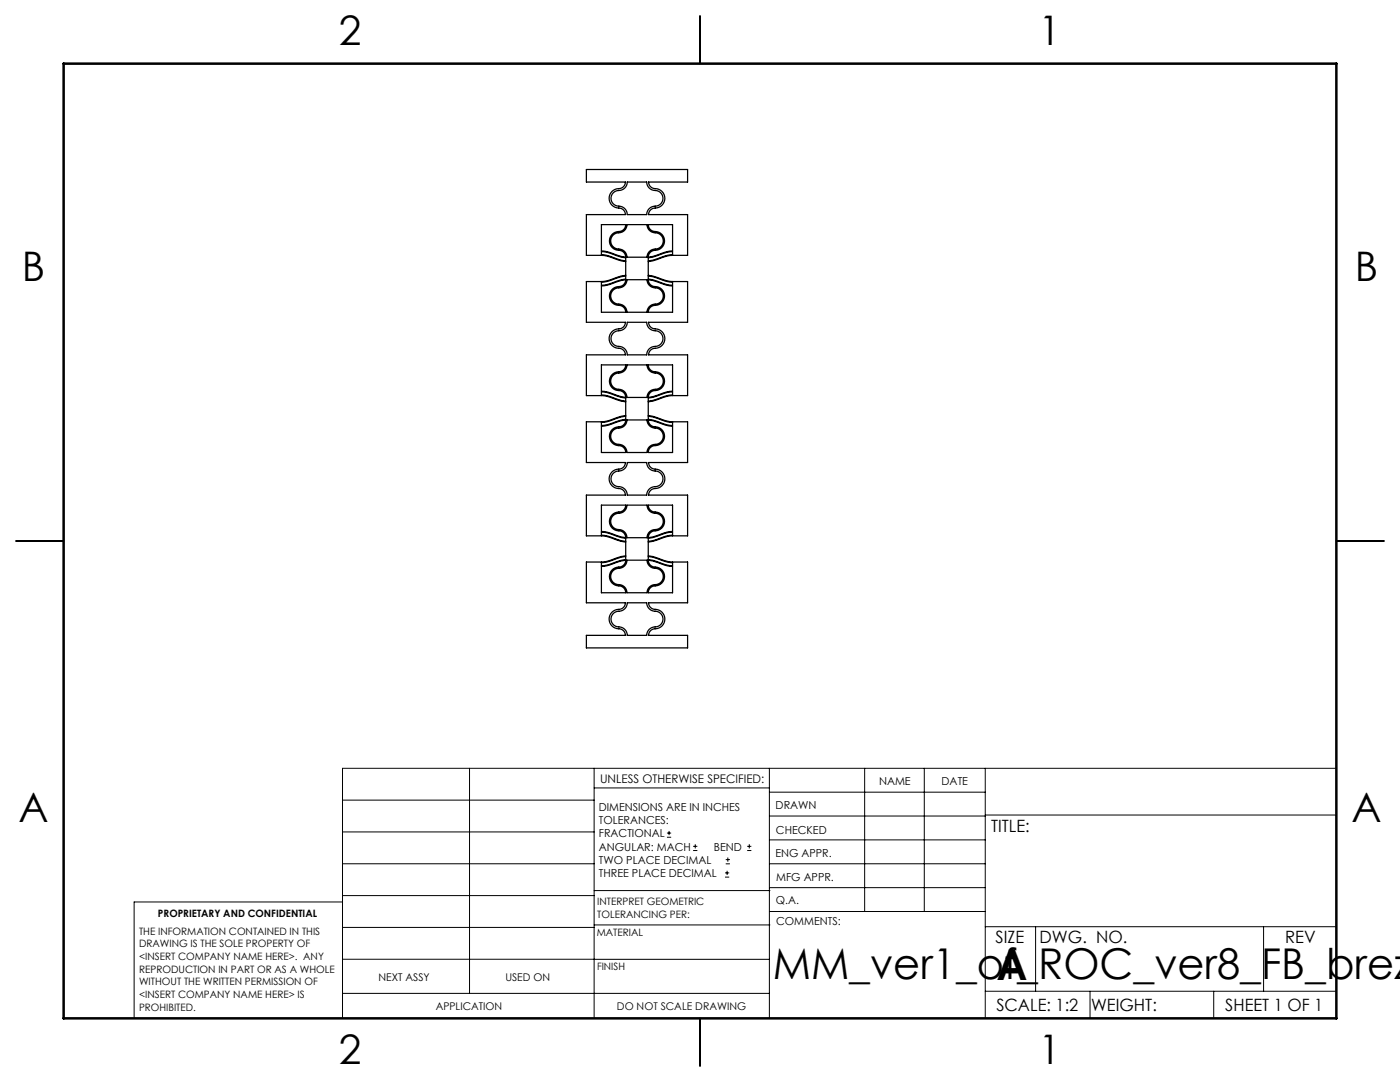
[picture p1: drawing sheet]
<svg xmlns="http://www.w3.org/2000/svg" width="279mm" height="216mm" viewBox="0 0 279 216" stroke-linecap="round" stroke-linejoin="round" font-family="sans-serif">
<g fill="none" stroke="#000" stroke-width=".25">
<path d="M139.7 3.2v9.5M117 33.8h20.2v2.5h-7.8a1.42 1.42 0 0 0 1.7 1.4 1.96 1.96 0 0 1 1.6 2.2 1.96 1.96 0 0 1-2.2 1.6l-.8 .6-.3 .7h7.8v8.2h-3.5l-3.4 1-.9 .2v2.7l.9 .2 3.4 1 3.5 .1v8.1h-7.8a1.42 1.42 0 0 0 1.7 1.4 1.96 1.96 0 0 1 1.6 2.2 1.96 1.96 0 0 1-2.2 1.6l-.8 .6-.3 .7h7.8v8.1l-3.5 .1-3.4 1-.9 .2v2.7l.9 .2 3.4 1 3.5 .1v8.1h-7.8a1.42 1.42 0 0 0 1.7 1.3 1.96 1.96 0 0 1 1.6 2.3 1.96 1.96 0 0 1-2.2 1.6l-.5 .2-.3 .4-.3 .7h7.8v8.1l-3.5 .1-3.4 1-.9 .2v2.7l.9 .2 3.4 1h3.5v8.2h-7.8a1.42 1.42 0 0 0 1.7 1.3 1.96 1.96 0 0 1 1.6 2.3 1.96 1.96 0 0 1-2.2 1.6l-.5 .2-.3 .3-.3 .8h7.8v2.5h-20.2v-2.5h7.8a1.42 1.42 0 0 0-1.7-1.4 1.96 1.96 0 0 1-1.5-2.2 1.96 1.96 0 0 1 2.2-1.6l.4-.2 .4-.4 .2-.7h-7.8v-8.2h3.6l3.3-1 1-.2v-2.7l-1-.2-3.3-1-3.6-.1v-8.1h7.8a1.42 1.42 0 0 0-1.7-1.4 1.96 1.96 0 0 1-1.5-2.2 1.96 1.96 0 0 1 2.2-1.6l.4-.2 .4-.4 .2-.7h-7.8v-8.1l3.6-.1 3.3-1 1-.2v-2.7l-1-.2-3.3-1-3.6-.1v-8.1h7.8a1.42 1.42 0 0 0-1.7-1.3 1.96 1.96 0 0 1-1.5-2.3 1.96 1.96 0 0 1 2.2-1.6l.4-.2 .4-.4 .2-.7h-7.8v-8.1l3.6-.1 3.3-1 1-.2v-2.7l-1-.2-3.3-1h-3.6v-8.2h7.8a1.42 1.42 0 0 0-1.7-1.3 1.96 1.96 0 0 1-1.5-2.3 1.96 1.96 0 0 1 2.2-1.6l.4-.2 .4-.3 .2-.8h-7.8zM122.3 38.5l.9-.5a1.79 1.79 0 0 0 2-1.7h3.9a1.77 1.77 0 0 0 2 1.7 1.6 1.6 0 0 1 1.2 1.9 1.6 1.6 0 0 1-1.9 1.3l-.8 .4-.4 .6-.1 .6h-3.9a1.77 1.77 0 0 0-2-1.7 1.56 1.56 0 0 1-.9-2.6zM120 56.3l1.1-.1 2.8-1 1-.1v.6l-1 .1-2.8 1-1.1 .1zM120 57.1l1.1-.2 2.8-.9 1-.2a1.48 1.48 0 0 1-1.8 1.4 1.9 1.9 0 0 0-1.4 2.2 1.9 1.9 0 0 0 2.1 1.6l.5 .2 .3 .3 .3 .8h-4.9zM120 50.2l1.1 .1 2.8 1 1 .1v.7l-1-.2-2.8-.9-1.1-.2zM120 44.8h4.9a1.48 1.48 0 0 1-1.8 1.4 1.9 1.9 0 0 0-1.4 2.2 1.9 1.9 0 0 0 2.1 1.6l.5 .2 .3 .4 .3 .7-1-.1-2.8-1-1.1-.1zM122.3 47l.9-.5a1.73 1.73 0 0 0 1.9-1.7h4a1.72 1.72 0 0 0 2 1.7 1.66 1.66 0 0 1 1.2 1.9 1.66 1.66 0 0 1-1.9 1.3l-.8 .5-.4 .5-.1 .6h-4a1.72 1.72 0 0 0-1.9-1.6 1.63 1.63 0 0 1-.9-2.7zM122.3 58l.9-.5a1.73 1.73 0 0 0 1.9-1.7h4a1.72 1.72 0 0 0 2 1.7 1.66 1.66 0 0 1 1.2 1.9 1.66 1.66 0 0 1-1.9 1.3l-.8 .5-.4 .5-.1 .6h-4a1.72 1.72 0 0 0-1.9-1.7 1.63 1.63 0 0 1-.9-2.6zM129.4 44.8h4.8v5.3l-1.1 .1-2.8 1-.9 .1a1.48 1.48 0 0 1 1.7-1.4 1.9 1.9 0 0 0 1.5-2.2 1.9 1.9 0 0 0-2.1-1.5l-.7-.4-.3-.5zM129.4 51.4l.9-.1 2.8-1 1.1-.1v.6l-1.1 .2-2.8 .9-.9 .2zM129.4 55.8l.9 .2 2.8 .9 1.1 .2v5.2h-4.8a1.48 1.48 0 0 1 1.7-1.4 1.9 1.9 0 0 0 1.5-2.2 1.9 1.9 0 0 0-2.1-1.5l-.5-.2-.4-.4z"/>
<path d="M129.4 55.1l.9 .1 2.8 1 1.1 .1v.6l-1.1-.1-2.8-1-.9-.1zM120 78.2l1.1 .1 2.8 1 1 .1v.7l-1-.2-2.8-1-1.1-.1zM120 72.8h4.9a1.48 1.48 0 0 1-1.8 1.4 1.9 1.9 0 0 0-1.4 2.2 1.9 1.9 0 0 0 2.1 1.6l.7 .3 .3 .5 .1 .5-1-.1-2.8-1-1.1-.1zM122.3 75l.9-.5a1.73 1.73 0 0 0 1.9-1.7h4a1.72 1.72 0 0 0 2 1.7 1.66 1.66 0 0 1 1.2 1.9 1.66 1.66 0 0 1-1.9 1.3l-.8 .5-.4 .5-.1 .6h-4a1.72 1.72 0 0 0-1.9-1.7 1.63 1.63 0 0 1-.9-2.6zM122.3 66.5l.9-.5a1.79 1.79 0 0 0 2-1.7h3.9a1.77 1.77 0 0 0 2 1.7 1.6 1.6 0 0 1 1.2 1.9 1.6 1.6 0 0 1-1.9 1.3l-.8 .4-.4 .6-.1 .6h-3.9a1.77 1.77 0 0 0-2-1.7 1.56 1.56 0 0 1-.9-2.6zM129.4 79.4l.9-.1 2.8-1 1.1-.1v.6l-1.1 .1-2.8 1-.9 .2zM129.4 72.8h4.8v5.3l-1.1 .1-2.8 1-.9 .1a1.48 1.48 0 0 1 1.7-1.4 1.9 1.9 0 0 0 1.5-2.2 1.9 1.9 0 0 0-2.1-1.5l-.7-.4-.3-.5zM120 84.3l1.1-.1 2.8-1 1-.1v.6l-1 .1-2.8 1-1.1 .1zM120 85l1.1-.1 2.8-.9 1-.2a1.48 1.48 0 0 1-1.8 1.4 1.9 1.9 0 0 0-1.4 2.2 1.9 1.9 0 0 0 2.1 1.5l.5 .2 .3 .4 .3 .8h-4.9zM122.3 86l.9-.5a1.73 1.73 0 0 0 1.9-1.7h4a1.72 1.72 0 0 0 2 1.7 1.66 1.66 0 0 1 1.2 1.9 1.66 1.66 0 0 1-1.9 1.3l-.8 .4-.4 .6-.1 .6h-4a1.72 1.72 0 0 0-1.9-1.7 1.63 1.63 0 0 1-.9-2.6zM122.3 94.5l.9-.5a1.79 1.79 0 0 0 2-1.7h3.9a1.77 1.77 0 0 0 2 1.7 1.6 1.6 0 0 1 1.2 1.9 1.6 1.6 0 0 1-1.9 1.2l-.6 .3-.5 .5-.2 .9h-3.9a1.77 1.77 0 0 0-2-1.7 1.56 1.56 0 0 1-.9-2.6zM129.4 83.1l.9 .1 2.8 1 1.1 .1v.6l-1.1-.1-2.8-1-.9-.1z"/>
<path d="M129.4 83.8l.9 .2 2.8 .9 1.1 .1v5.3h-4.8a1.48 1.48 0 0 1 1.7-1.4 1.9 1.9 0 0 0 1.5-2.2 1.9 1.9 0 0 0-2.1-1.6l-.5-.2-.4-.3zM3.2 107.9h9.5M120 112.3l1.1-.2 2.8-.9 1-.2v.7l-1 .1-2.8 1-1.1 .1zM120 113l1.1-.1 2.8-1 1-.1a1.48 1.48 0 0 1-1.8 1.4 1.9 1.9 0 0 0-1.4 2.2 1.9 1.9 0 0 0 2.1 1.5l.5 .2 .3 .4 .3 .8h-4.9zM120 106.2l1.1 .1 2.8 1 1 .1v.6l-1-.1-2.8-1-1.1-.1zM120 100.8h4.9a1.48 1.48 0 0 1-1.8 1.4 1.9 1.9 0 0 0-1.4 2.2 1.9 1.9 0 0 0 2.1 1.5l.5 .2 .3 .4 .3 .8-1-.2-2.8-.9-1.1-.2zM122.3 103l.9-.5a1.73 1.73 0 0 0 1.9-1.7h4a1.72 1.72 0 0 0 2 1.7 1.66 1.66 0 0 1 1.2 1.9 1.66 1.66 0 0 1-1.9 1.3l-.8 .4-.4 .6-.1 .6h-4a1.72 1.72 0 0 0-1.9-1.7 1.63 1.63 0 0 1-.9-2.6zM122.3 113.9l.9-.5a1.73 1.73 0 0 0 1.9-1.6h4a1.72 1.72 0 0 0 2 1.6 1.66 1.66 0 0 1 1.2 2 1.66 1.66 0 0 1-1.9 1.3l-.8 .4-.4 .6-.1 .6h-4a1.72 1.72 0 0 0-1.9-1.7 1.63 1.63 0 0 1-.9-2.7zM129.4 111l.9 .2 2.8 .9 1.1 .2v.6l-1.1-.1-2.8-1-.9-.1zM129.4 111.8l.9 .1 2.8 1 1.1 .1v5.3h-4.8a1.48 1.48 0 0 1 1.7-1.4 1.9 1.9 0 0 0 1.5-2.2 1.9 1.9 0 0 0-2.1-1.6l-.5-.2-.4-.4zM129.4 107.4l.9-.1 2.8-1 1.1-.1v.6l-1.1 .1-2.8 1-.9 .1zM129.4 100.8h4.8v5.2l-1.1 .2-2.8 .9-.9 .2a1.48 1.48 0 0 1 1.7-1.4 1.9 1.9 0 0 0 1.5-2.2 1.9 1.9 0 0 0-2.1-1.6l-.5-.2-.4-.3z"/>
<path d="M266.7 107.9h9.5M122.3 122.5l.9-.5a1.79 1.79 0 0 0 2-1.7h3.9a1.77 1.77 0 0 0 2 1.7 1.6 1.6 0 0 1 1.2 1.9 1.6 1.6 0 0 1-1.9 1.2l-.6 .3-.5 .4-.2 1h-3.9a1.77 1.77 0 0 0-2-1.7 1.56 1.56 0 0 1-.9-2.6zM139.7 203.2v9.5"/>
</g>
<g fill="none" stroke="#000" stroke-width=".2">
<path d="M68.4 159.7h50.2M93.7 153.3v44.9M118.6 153.3v49.9M118.6 157.2h34.9M153.5 153.3v49.9M153.5 158.1h43.1M172.6 153.3v28.6M184.5 153.3v28.6M196.6 153.3v49.9M266.7 153.3h-198.3v49.9M68.4 172.4h50.2M68.4 178.7h50.2"/>
<path d="M68.4 166h50.2M68.4 180h-41.6v23.2M118.6 177.7h35.1M133.1 167.1h.8M133.1 166.2h.8M133.5 165.8v.8M138.3 169.7h.9M138.3 168.9h.9M138.8 168.5v.8M144.7 175h.8M144.7 174.2h.8M144.8 172.4h.9"/>
<path d="M144.8 171.5h.9M145.1 173.8v.8M145.3 171.1v.8M149.1 169.7h.9M149.1 168.9h.9M149.5 168.5v.8M153.5 172.4h43.1M153.5 167.6h43.1M153.5 162.8h43.1M153.5 177.1h43.1M196.6 162.6h70.1M68.4 198.2h85.1"/>
<path d="M68.4 185.1h50.2M68.4 191.4h50.2M118.6 191.4h34.9M118.6 184.6h35.1M153.7 181.9h42.9M196.6 197.8h70.1M196.6 184.9h70.1M206.7 184.9v12.9M217.5 197.8v5.4M242.2 197.8v5.4M252.2 184.9v12.9"/>
</g>
<path d="M12.7 12.7h254v190.5h-254z" fill="none" stroke="#000" stroke-width=".5"/>
<g font-size="8.5">
<text x="154.2" y="195.4">MM_ver1_of_ROC_ver8_FB_brez</text>
<text x="198.9" y="195.5">A</text>
</g>
<g font-size="8.1">
<text x="67.6" y="8.9">2</text>
<text x="207.3" y="8.9">1</text>
<text x="4.4" y="56.2">B</text>
<text x="270.4" y="56.2">B</text>
<text x="3.7" y="164.1">A</text>
<text x="269.7" y="164.1">A</text>
<text x="67.6" y="212.4">2</text>
<text x="207.3" y="212.4">1</text>
</g>
<g font-size="3.4">
<text x="197.8" y="166">TITLE:</text>
<text x="198.7" y="188.1">SIZE</text>
<text x="207.5" y="188.1">DWG. NO.</text>
<text x="256.5" y="188.2">REV</text>
<text x="198.8" y="201.7">SCALE: 1:2</text>
<text x="217.7" y="201.8">WEIGHT:</text>
<text x="244.5" y="201.7">SHEET 1 OF 1</text>
</g>
<text font-size="2.4" x="119.8" y="156.2">UNLESS OTHERWISE SPECIFIED:</text>
<g font-size="2.2">
<text x="119.5" y="161.8">DIMENSIONS ARE IN INCHES</text>
<text x="154.8" y="161.4">DRAWN</text>
<text x="175.4" y="156.6">NAME</text>
<text x="187.9" y="156.7">DATE</text>
<text x="119.5" y="164.4">TOLERANCES:</text>
<text x="119.5" y="167.1">FRACTIONAL</text>
<text x="154.9" y="166.3">CHECKED</text>
<text x="119.5" y="169.7">ANGULAR: MACH</text>
<text x="119.5" y="172.4">TWO PLACE DECIMAL</text>
<text x="142.5" y="169.7">BEND</text>
<text x="154.8" y="171">ENG APPR.</text>
<text x="119.5" y="175">THREE PLACE DECIMAL</text>
<text x="154.9" y="175.7">MFG APPR.</text>
<text x="154.9" y="180.4">Q.A.</text>
<text x="154.9" y="184.6">COMMENTS:</text>
</g>
<g font-size="2.1">
<text x="75.5" y="195.7">NEXT ASSY</text>
<text x="100.9" y="195.7">USED ON</text>
<text x="86.9" y="201.5">APPLICATION</text>
<text x="123.1" y="201.6">DO NOT SCALE DRAWING</text>
</g>
<g font-size="2">
<text x="31.5" y="182.9">PROPRIETARY AND CONFIDENTIAL</text>
<text x="119.2" y="180.6">INTERPRET GEOMETRIC</text>
<text x="119.2" y="183.1">TOLERANCING PER:</text>
<text x="27.8" y="186.5">THE INFORMATION CONTAINED IN THIS</text>
<text x="27.8" y="189">DRAWING IS THE SOLE PROPERTY OF</text>
<text x="27.8" y="191.6">&lt;INSERT COMPANY NAME HERE&gt;. ANY</text>
<text x="119.1" y="186.7">MATERIAL</text>
<text x="27.8" y="194.1">REPRODUCTION IN PART OR AS A WHOLE</text>
<text x="27.8" y="196.6">WITHOUT THE WRITTEN PERMISSION OF</text>
<text x="119.1" y="193.5">FINISH</text>
<text x="27.8" y="199.1">&lt;INSERT COMPANY NAME HERE&gt; IS</text>
<text x="27.8" y="201.7">PROHIBITED.</text>
</g>
</svg>
